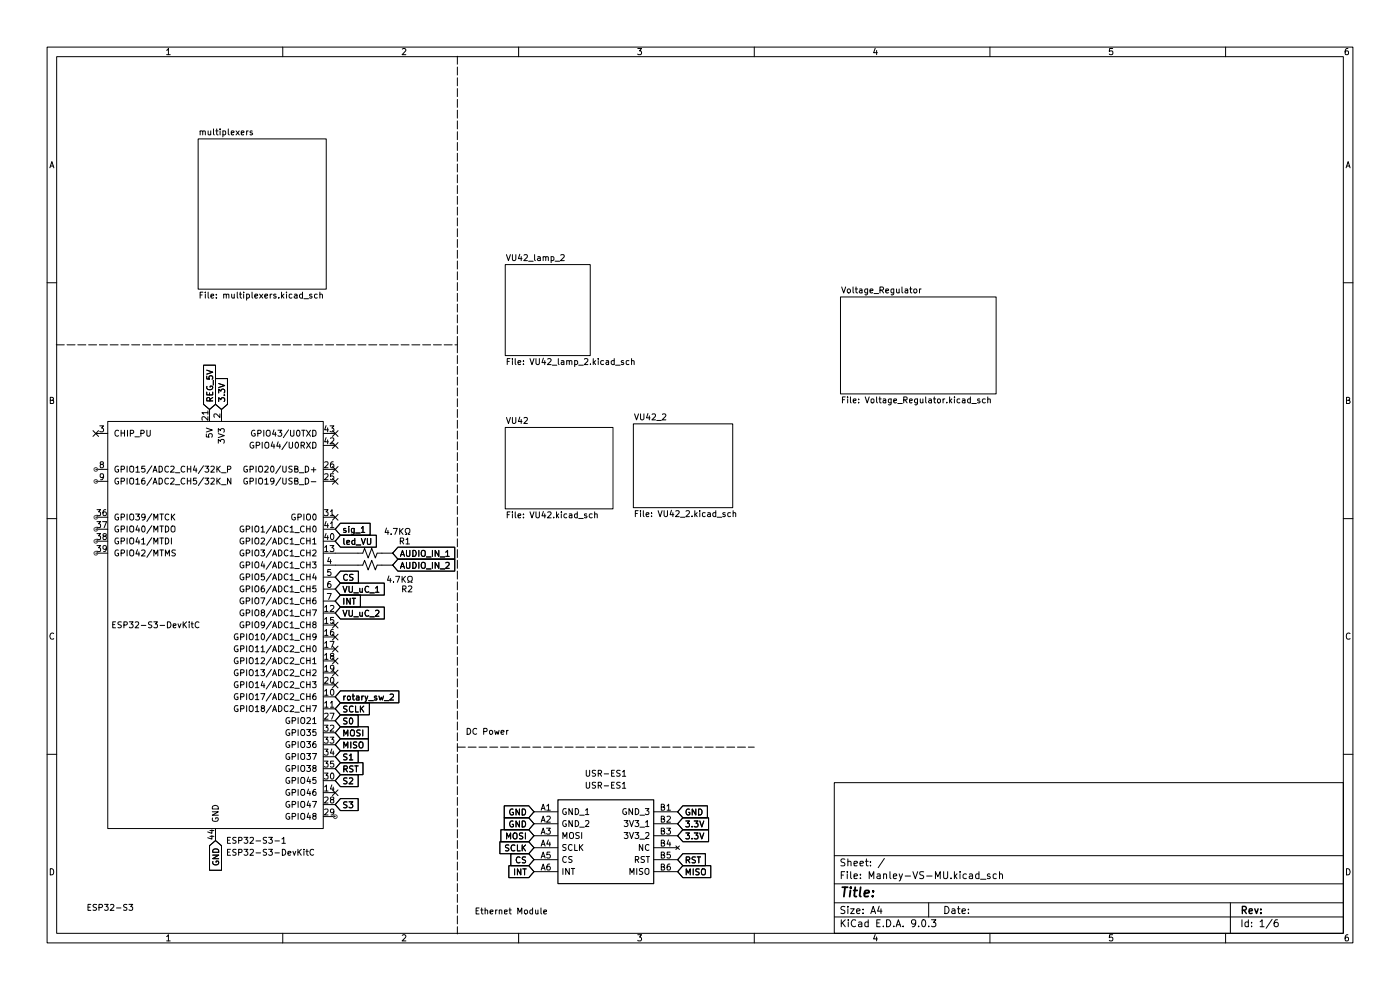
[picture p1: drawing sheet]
(kicad_sch
 (version 20250114)
 (generator "eeschema")
 (generator_version "9.0")
 (paper "A4")
 (lib_symbols
  (symbol "Device:R_Small_US"
   (pin_numbers (hide yes))
   (pin_names
    (offset 0.254) (hide yes)) (exclude_from_sim no) (in_bom yes) (on_board yes)
   (property "Reference" "R" (at 0.762 0.508 0) (effects (font (size 1.27 1.27)) (justify left)))
   (property "Value" "R_Small_US" (at 0.762 -1.016 0) (effects (font (size 1.27 1.27)) (justify left)))
   (property "Footprint" "" (at 0 0 0) (effects (font (size 1.27 1.27)) (hide yes)))
   (property "Datasheet" "~" (at 0 0 0) (effects (font (size 1.27 1.27)) (hide yes)))
   (property "Description" "Resistor, small US symbol" (at 0 0 0) (effects (font (size 1.27 1.27)) (hide yes)))
   (symbol "R_Small_US_1_1"
    (polyline (pts (xy 0 1.524) (xy 1.016 1.143) (xy 0 0.762) (xy -1.016 0.381) (xy 0 0)) (stroke (width 0) (type default)) (fill (type none)))
    (polyline (pts (xy 0 0) (xy 1.016 -0.381) (xy 0 -0.762) (xy -1.016 -1.143) (xy 0 -1.524)) (stroke (width 0) (type default)) (fill (type none)))
    (pin passive line (at 0 2.54 270) (length 1.016) (name "~" (effects (font (size 1.27 1.27)))) (number "1" (effects (font (size 1.27 1.27)))))
    (pin passive line (at 0 -2.54 90) (length 1.016) (name "~" (effects (font (size 1.27 1.27)))) (number "2" (effects (font (size 1.27 1.27))))))
   (embedded_fonts no))
  (symbol "Espressif:ESP32-S3-DevKitC"
   (pin_names
    (offset 1.016)) (exclude_from_sim no) (in_bom yes) (on_board yes)
   (property "Reference" "U" (at -22.86 48.26 0) (effects (font (size 1.27 1.27)) (justify left)))
   (property "Value" "ESP32-S3-DevKitC" (at -22.86 45.72 0) (effects (font (size 1.27 1.27)) (justify left)))
   (property "Footprint" "PCM_Espressif:ESP32-S3-DevKitC" (at 0 -57.15 0) (effects (font (size 1.27 1.27)) (hide yes)))
   (property "Datasheet" "" (at -59.69 -2.54 0) (effects (font (size 1.27 1.27)) (hide yes)))
   (property "Description" "ESP32-S3-DevKitC" (at 0 0 0) (effects (font (size 1.27 1.27)) (hide yes)))
   (symbol "ESP32-S3-DevKitC_0_0"
    (text "ESP32-S3-DevKitC" (at -12.7 0 0) (effects (font (size 1.27 1.27))))
    (pin bidirectional line (at -25.4 15.24 0) (length 2.54) (name "GPIO42/MTMS" (effects (font (size 1.27 1.27)))) (number "39" (effects (font (size 1.27 1.27)))))
    (pin power_in line (at 0 -45.72 90) (length 2.54) (name "GND" (effects (font (size 1.27 1.27)))) (number "44" (effects (font (size 1.27 1.27)))))
    (pin bidirectional line (at 25.4 40.64 180) (length 2.54) (name "GPIO43/U0TXD" (effects (font (size 1.27 1.27)))) (number "43" (effects (font (size 1.27 1.27)))))
    (pin bidirectional line (at 25.4 38.1 180) (length 2.54) (name "GPIO44/U0RXD" (effects (font (size 1.27 1.27)))) (number "42" (effects (font (size 1.27 1.27)))))
    (pin bidirectional line (at 25.4 20.32 180) (length 2.54) (name "GPIO1/ADC1_CH0" (effects (font (size 1.27 1.27)))) (number "41" (effects (font (size 1.27 1.27)))))
    (pin bidirectional line (at 25.4 17.78 180) (length 2.54) (name "GPIO2/ADC1_CH1" (effects (font (size 1.27 1.27)))) (number "40" (effects (font (size 1.27 1.27)))))
    (pin bidirectional line (at 25.4 -10.16 180) (length 2.54) (name "GPIO13/ADC2_CH2" (effects (font (size 1.27 1.27)))) (number "19" (effects (font (size 1.27 1.27)))))
    (pin bidirectional line (at 25.4 -35.56 180) (length 2.54) (name "GPIO46" (effects (font (size 1.27 1.27)))) (number "14" (effects (font (size 1.27 1.27))))))
   (symbol "ESP32-S3-DevKitC_0_1"
    (rectangle (start -22.86 43.18) (end 22.86 -43.18) (stroke (width 0) (type default)) (fill (type background)))
    (pin power_in line (at 1.27 45.72 270) (length 2.54) (name "3V3" (effects (font (size 1.27 1.27)))) (number "2" (effects (font (size 1.27 1.27))))))
   (symbol "ESP32-S3-DevKitC_1_1"
    (pin input line (at -25.4 40.64 0) (length 2.54) (name "CHIP_PU" (effects (font (size 1.27 1.27)))) (number "3" (effects (font (size 1.27 1.27)))))
    (pin bidirectional line (at -25.4 33.02 0) (length 2.54) (name "GPIO15/ADC2_CH4/32K_P" (effects (font (size 1.27 1.27)))) (number "8" (effects (font (size 1.27 1.27)))))
    (pin bidirectional line (at -25.4 30.48 0) (length 2.54) (name "GPIO16/ADC2_CH5/32K_N" (effects (font (size 1.27 1.27)))) (number "9" (effects (font (size 1.27 1.27)))))
    (pin bidirectional line (at -25.4 22.86 0) (length 2.54) (name "GPIO39/MTCK" (effects (font (size 1.27 1.27)))) (number "36" (effects (font (size 1.27 1.27)))))
    (pin bidirectional line (at -25.4 20.32 0) (length 2.54) (name "GPIO40/MTDO" (effects (font (size 1.27 1.27)))) (number "37" (effects (font (size 1.27 1.27)))))
    (pin bidirectional line (at -25.4 17.78 0) (length 2.54) (name "GPIO41/MTDI" (effects (font (size 1.27 1.27)))) (number "38" (effects (font (size 1.27 1.27)))))
    (pin power_in line (at -1.27 45.72 270) (length 2.54) (name "5V" (effects (font (size 1.27 1.27)))) (number "21" (effects (font (size 1.27 1.27)))))
    (pin passive line (at 0 -45.72 90) (length 2.54) (hide yes) (name "GND" (effects (font (size 1.27 1.27)))) (number "22" (effects (font (size 1.27 1.27)))))
    (pin passive line (at 0 -45.72 90) (length 2.54) (hide yes) (name "GND" (effects (font (size 1.27 1.27)))) (number "23" (effects (font (size 1.27 1.27)))))
    (pin passive line (at 0 -45.72 90) (length 2.54) (hide yes) (name "GND" (effects (font (size 1.27 1.27)))) (number "24" (effects (font (size 1.27 1.27)))))
    (pin passive line (at 1.27 45.72 270) (length 2.54) (hide yes) (name "3V3" (effects (font (size 1.27 1.27)))) (number "1" (effects (font (size 1.27 1.27)))))
    (pin bidirectional line (at 25.4 33.02 180) (length 2.54) (name "GPIO20/USB_D+" (effects (font (size 1.27 1.27)))) (number "26" (effects (font (size 1.27 1.27)))))
    (pin bidirectional line (at 25.4 30.48 180) (length 2.54) (name "GPIO19/USB_D-" (effects (font (size 1.27 1.27)))) (number "25" (effects (font (size 1.27 1.27)))))
    (pin bidirectional line (at 25.4 22.86 180) (length 2.54) (name "GPIO0" (effects (font (size 1.27 1.27)))) (number "31" (effects (font (size 1.27 1.27)))))
    (pin bidirectional line (at 25.4 15.24 180) (length 2.54) (name "GPIO3/ADC1_CH2" (effects (font (size 1.27 1.27)))) (number "13" (effects (font (size 1.27 1.27)))))
    (pin bidirectional line (at 25.4 12.7 180) (length 2.54) (name "GPIO4/ADC1_CH3" (effects (font (size 1.27 1.27)))) (number "4" (effects (font (size 1.27 1.27)))))
    (pin bidirectional line (at 25.4 10.16 180) (length 2.54) (name "GPIO5/ADC1_CH4" (effects (font (size 1.27 1.27)))) (number "5" (effects (font (size 1.27 1.27)))))
    (pin bidirectional line (at 25.4 7.62 180) (length 2.54) (name "GPIO6/ADC1_CH5" (effects (font (size 1.27 1.27)))) (number "6" (effects (font (size 1.27 1.27)))))
    (pin bidirectional line (at 25.4 5.08 180) (length 2.54) (name "GPIO7/ADC1_CH6" (effects (font (size 1.27 1.27)))) (number "7" (effects (font (size 1.27 1.27)))))
    (pin bidirectional line (at 25.4 2.54 180) (length 2.54) (name "GPIO8/ADC1_CH7" (effects (font (size 1.27 1.27)))) (number "12" (effects (font (size 1.27 1.27)))))
    (pin bidirectional line (at 25.4 0 180) (length 2.54) (name "GPIO9/ADC1_CH8" (effects (font (size 1.27 1.27)))) (number "15" (effects (font (size 1.27 1.27)))))
    (pin bidirectional line (at 25.4 -2.54 180) (length 2.54) (name "GPIO10/ADC1_CH9" (effects (font (size 1.27 1.27)))) (number "16" (effects (font (size 1.27 1.27)))))
    (pin bidirectional line (at 25.4 -5.08 180) (length 2.54) (name "GPIO11/ADC2_CH0" (effects (font (size 1.27 1.27)))) (number "17" (effects (font (size 1.27 1.27)))))
    (pin bidirectional line (at 25.4 -7.62 180) (length 2.54) (name "GPIO12/ADC2_CH1" (effects (font (size 1.27 1.27)))) (number "18" (effects (font (size 1.27 1.27)))))
    (pin bidirectional line (at 25.4 -12.7 180) (length 2.54) (name "GPIO14/ADC2_CH3" (effects (font (size 1.27 1.27)))) (number "20" (effects (font (size 1.27 1.27)))))
    (pin bidirectional line (at 25.4 -15.24 180) (length 2.54) (name "GPIO17/ADC2_CH6" (effects (font (size 1.27 1.27)))) (number "10" (effects (font (size 1.27 1.27)))))
    (pin bidirectional line (at 25.4 -17.78 180) (length 2.54) (name "GPIO18/ADC2_CH7" (effects (font (size 1.27 1.27)))) (number "11" (effects (font (size 1.27 1.27)))))
    (pin bidirectional line (at 25.4 -20.32 180) (length 2.54) (name "GPIO21" (effects (font (size 1.27 1.27)))) (number "27" (effects (font (size 1.27 1.27)))))
    (pin bidirectional line (at 25.4 -22.86 180) (length 2.54) (name "GPIO35" (effects (font (size 1.27 1.27)))) (number "32" (effects (font (size 1.27 1.27)))))
    (pin bidirectional line (at 25.4 -25.4 180) (length 2.54) (name "GPIO36" (effects (font (size 1.27 1.27)))) (number "33" (effects (font (size 1.27 1.27)))))
    (pin bidirectional line (at 25.4 -27.94 180) (length 2.54) (name "GPIO37" (effects (font (size 1.27 1.27)))) (number "34" (effects (font (size 1.27 1.27)))))
    (pin bidirectional line (at 25.4 -30.48 180) (length 2.54) (name "GPIO38" (effects (font (size 1.27 1.27)))) (number "35" (effects (font (size 1.27 1.27)))))
    (pin bidirectional line (at 25.4 -33.02 180) (length 2.54) (name "GPIO45" (effects (font (size 1.27 1.27)))) (number "30" (effects (font (size 1.27 1.27)))))
    (pin bidirectional line (at 25.4 -38.1 180) (length 2.54) (name "GPIO47" (effects (font (size 1.27 1.27)))) (number "28" (effects (font (size 1.27 1.27)))))
    (pin bidirectional line (at 25.4 -40.64 180) (length 2.54) (name "GPIO48" (effects (font (size 1.27 1.27)))) (number "29" (effects (font (size 1.27 1.27))))))
   (embedded_fonts no))
  (symbol "USR-ES1:USR-ES1" (exclude_from_sim no) (in_bom yes) (on_board yes)
   (property "Reference" "IC" (at 26.67 7.62 0) (effects (font (size 1.27 1.27)) (justify left top)))
   (property "Value" "USR-ES1" (at 26.67 5.08 0) (effects (font (size 1.27 1.27)) (justify left top)))
   (property "Footprint" "USRES1" (at 26.67 -94.92 0) (effects (font (size 1.27 1.27)) (justify left top) (hide yes)))
   (property "Datasheet" "https://www.aliexpress.com/item/Free-Shipping-USR-ES1-W5500-Chip-New-SPI-to-LAN-Ethernet-Converter-TCP-IP-Mod/32714438223.html?spm=a2g0s.9042311.0.0.27424c4dBBEz2G" (at 26.67 -194.92 0) (effects (font (size 1.27 1.27)) (justify left top) (hide yes)))
   (property "Description" "USR-ES1 W5500 Chip New SPI to LAN/ Ethernet Converter TCP/IP Mod" (at 0 0 0) (effects (font (size 1.27 1.27)) (hide yes)))
   (property "Height" "3" (at 26.67 -394.92 0) (effects (font (size 1.27 1.27)) (justify left top) (hide yes)))
   (property "Manufacturer_Name" "Smart Electronics" (at 26.67 -494.92 0) (effects (font (size 1.27 1.27)) (justify left top) (hide yes)))
   (property "Manufacturer_Part_Number" "USR-ES1" (at 26.67 -594.92 0) (effects (font (size 1.27 1.27)) (justify left top) (hide yes)))
   (property "Mouser Part Number" "" (at 26.67 -694.92 0) (effects (font (size 1.27 1.27)) (justify left top) (hide yes)))
   (property "Mouser Price/Stock" "" (at 26.67 -794.92 0) (effects (font (size 1.27 1.27)) (justify left top) (hide yes)))
   (property "Arrow Part Number" "" (at 26.67 -894.92 0) (effects (font (size 1.27 1.27)) (justify left top) (hide yes)))
   (property "Arrow Price/Stock" "" (at 26.67 -994.92 0) (effects (font (size 1.27 1.27)) (justify left top) (hide yes)))
   (symbol "USR-ES1_1_1"
    (rectangle (start 5.08 2.54) (end 25.4 -15.24) (stroke (width 0.254) (type default)) (fill (type background)))
    (pin passive line (at 0 0 0) (length 5.08) (name "GND_1" (effects (font (size 1.27 1.27)))) (number "A1" (effects (font (size 1.27 1.27)))))
    (pin passive line (at 0 -2.54 0) (length 5.08) (name "GND_2" (effects (font (size 1.27 1.27)))) (number "A2" (effects (font (size 1.27 1.27)))))
    (pin passive line (at 0 -5.08 0) (length 5.08) (name "MOSI" (effects (font (size 1.27 1.27)))) (number "A3" (effects (font (size 1.27 1.27)))))
    (pin passive line (at 0 -7.62 0) (length 5.08) (name "SCLK" (effects (font (size 1.27 1.27)))) (number "A4" (effects (font (size 1.27 1.27)))))
    (pin passive line (at 0 -10.16 0) (length 5.08) (name "CS" (effects (font (size 1.27 1.27)))) (number "A5" (effects (font (size 1.27 1.27)))))
    (pin passive line (at 0 -12.7 0) (length 5.08) (name "INT" (effects (font (size 1.27 1.27)))) (number "A6" (effects (font (size 1.27 1.27)))))
    (pin passive line (at 30.48 0 180) (length 5.08) (name "GND_3" (effects (font (size 1.27 1.27)))) (number "B1" (effects (font (size 1.27 1.27)))))
    (pin passive line (at 30.48 -2.54 180) (length 5.08) (name "3V3_1" (effects (font (size 1.27 1.27)))) (number "B2" (effects (font (size 1.27 1.27)))))
    (pin passive line (at 30.48 -5.08 180) (length 5.08) (name "3V3_2" (effects (font (size 1.27 1.27)))) (number "B3" (effects (font (size 1.27 1.27)))))
    (pin no_connect line (at 30.48 -7.62 180) (length 5.08) (name "NC" (effects (font (size 1.27 1.27)))) (number "B4" (effects (font (size 1.27 1.27)))))
    (pin passive line (at 30.48 -10.16 180) (length 5.08) (name "RST" (effects (font (size 1.27 1.27)))) (number "B5" (effects (font (size 1.27 1.27)))))
    (pin passive line (at 30.48 -12.7 180) (length 5.08) (name "MISO" (effects (font (size 1.27 1.27)))) (number "B6" (effects (font (size 1.27 1.27))))))
   (embedded_fonts no)))
 (text "Ethernet Module"
  (exclude_from_sim no)
  (at 108.458 193.548 0)
  (effects (font (size 1.27 1.27))))
 (text "DC Power"
  (exclude_from_sim no)
  (at 103.378 155.448 0)
  (effects (font (size 1.27 1.27))))
 (text "ESP32-S3"
  (exclude_from_sim no)
  (at 23.368 192.786 0)
  (effects (font (size 1.27 1.27))))
 (no_connect
  (at 71.12 140.208))
 (no_connect
  (at 71.12 135.128))
 (no_connect
  (at 20.32 91.948))
 (no_connect
  (at 71.12 137.668))
 (no_connect
  (at 71.12 145.288))
 (no_connect
  (at 71.12 168.148))
 (no_connect
  (at 71.12 142.748))
 (no_connect
  (at 71.12 91.948))
 (no_connect
  (at 71.12 102.108))
 (no_connect
  (at 71.12 99.568))
 (no_connect
  (at 71.12 109.728))
 (no_connect
  (at 71.12 94.488))
 (no_connect
  (at 71.12 132.588))
 (wire
  (pts (xy 71.12 119.888) (xy 75.946 119.888))
  (stroke (width 0) (type default)))
 (wire
  (pts (xy 81.026 119.888) (xy 83.312 119.888))
  (stroke (width 0) (type default)))
 (polyline
  (pts (xy 97.028 158.496) (xy 160.02 158.496))
  (stroke (width 0) (type dash)))
 (polyline
  (pts (xy 97.028 11.938) (xy 97.028 73.152))
  (stroke (width 0) (type dash)))
 (polyline
  (pts (xy 97.028 73.152) (xy 97.028 198.12))
  (stroke (width 0) (type dash)))
 (wire
  (pts (xy 71.12 117.348) (xy 75.946 117.348))
  (stroke (width 0) (type default)))
 (wire
  (pts (xy 81.026 117.348) (xy 83.312 117.348))
  (stroke (width 0) (type default)))
 (polyline
  (pts (xy 11.938 73.152) (xy 97.028 73.152))
  (stroke (width 0) (type dash)))
 (global_label "RST"
  (shape input)
  (at 71.12 163.068 0)
  (fields_autoplaced yes)
  (effects (font (size 1.27 1.27)) (justify left))
  (property "Intersheetrefs" "${INTERSHEET_REFS}" (at 77.5523 163.068 0) (effects (font (size 1.27 1.27)) (justify left) (hide yes))))
 (global_label "MISO"
  (shape input)
  (at 71.12 157.988 0)
  (fields_autoplaced yes)
  (effects (font (size 1.27 1.27)) (justify left))
  (property "Intersheetrefs" "${INTERSHEET_REFS}" (at 78.7014 157.988 0) (effects (font (size 1.27 1.27)) (justify left) (hide yes))))
 (global_label "S1"
  (shape input)
  (at 71.12 160.528 0)
  (fields_autoplaced yes)
  (effects (font (size 1.27 1.27)) (justify left))
  (property "Intersheetrefs" "${INTERSHEET_REFS}" (at 76.5242 160.528 0) (effects (font (size 1.27 1.27)) (justify left) (hide yes))))
 (global_label "GND"
  (shape input)
  (at 45.72 178.308 270)
  (fields_autoplaced yes)
  (effects (font (size 1.27 1.27)) (justify right))
  (property "Intersheetrefs" "${INTERSHEET_REFS}" (at 45.72 185.1637 90) (effects (font (size 1.27 1.27)) (justify right) (hide yes))))
 (global_label "VU_uC_2"
  (shape input)
  (at 71.12 130.048 0)
  (fields_autoplaced yes)
  (effects (font (size 1.27 1.27)) (justify left))
  (property "Intersheetrefs" "${INTERSHEET_REFS}" (at 82.088 130.048 0) (effects (font (size 1.27 1.27)) (justify left) (hide yes))))
 (global_label "SCLK"
  (shape input)
  (at 71.12 150.368 0)
  (fields_autoplaced yes)
  (effects (font (size 1.27 1.27)) (justify left))
  (property "Intersheetrefs" "${INTERSHEET_REFS}" (at 78.8828 150.368 0) (effects (font (size 1.27 1.27)) (justify left) (hide yes))))
 (global_label "S3"
  (shape input)
  (at 71.12 170.688 0)
  (fields_autoplaced yes)
  (effects (font (size 1.27 1.27)) (justify left))
  (property "Intersheetrefs" "${INTERSHEET_REFS}" (at 75.87 170.688 0) (effects (font (size 1.27 1.27)) (justify left) (hide yes))))
 (global_label "CS"
  (shape input)
  (at 71.12 122.428 0)
  (fields_autoplaced yes)
  (effects (font (size 1.27 1.27)) (justify left))
  (property "Intersheetrefs" "${INTERSHEET_REFS}" (at 76.5847 122.428 0) (effects (font (size 1.27 1.27)) (justify left) (hide yes))))
 (global_label "MISO"
  (shape input)
  (at 143.764 184.912 0)
  (fields_autoplaced yes)
  (effects (font (size 1.27 1.27)) (justify left))
  (property "Intersheetrefs" "${INTERSHEET_REFS}" (at 151.3454 184.912 0) (effects (font (size 1.27 1.27)) (justify left) (hide yes))))
 (global_label "GND"
  (shape input)
  (at 143.764 172.212 0)
  (fields_autoplaced yes)
  (effects (font (size 1.27 1.27)) (justify left))
  (property "Intersheetrefs" "${INTERSHEET_REFS}" (at 150.6197 172.212 0) (effects (font (size 1.27 1.27)) (justify left) (hide yes))))
 (global_label "INT"
  (shape input)
  (at 71.12 127.508 0)
  (fields_autoplaced yes)
  (effects (font (size 1.27 1.27)) (justify left))
  (property "Intersheetrefs" "${INTERSHEET_REFS}" (at 77.0081 127.508 0) (effects (font (size 1.27 1.27)) (justify left) (hide yes))))
 (global_label "GND"
  (shape input)
  (at 113.284 172.212 180)
  (fields_autoplaced yes)
  (effects (font (size 1.27 1.27)) (justify right))
  (property "Intersheetrefs" "${INTERSHEET_REFS}" (at 106.4283 172.212 0) (effects (font (size 1.27 1.27)) (justify right) (hide yes))))
 (global_label "sig_1"
  (shape input)
  (at 71.12 112.268 0)
  (fields_autoplaced yes)
  (effects (font (size 1.27 1.27)) (justify left))
  (property "Intersheetrefs" "${INTERSHEET_REFS}" (at 79.0642 112.268 0) (effects (font (size 1.27 1.27)) (justify left) (hide yes))))
 (global_label "SCLK"
  (shape input)
  (at 113.284 179.832 180)
  (fields_autoplaced yes)
  (effects (font (size 1.27 1.27)) (justify right))
  (property "Intersheetrefs" "${INTERSHEET_REFS}" (at 105.5212 179.832 0) (effects (font (size 1.27 1.27)) (justify right) (hide yes))))
 (global_label "3.3V"
  (shape input)
  (at 46.99 86.868 90)
  (fields_autoplaced yes)
  (effects (font (size 1.27 1.27)) (justify left))
  (property "Intersheetrefs" "${INTERSHEET_REFS}" (at 46.99 79.7704 90) (effects (font (size 1.27 1.27)) (justify left) (hide yes))))
 (global_label "AUDIO_IN_2"
  (shape input)
  (at 83.312 119.888 0)
  (fields_autoplaced yes)
  (effects (font (size 1.27 1.27)) (justify left))
  (property "Intersheetrefs" "${INTERSHEET_REFS}" (at 97.0016 119.888 0) (effects (font (size 1.27 1.27)) (justify left) (hide yes))))
 (global_label "MOSI"
  (shape input)
  (at 113.284 177.292 180)
  (fields_autoplaced yes)
  (effects (font (size 1.27 1.27)) (justify right))
  (property "Intersheetrefs" "${INTERSHEET_REFS}" (at 105.7026 177.292 0) (effects (font (size 1.27 1.27)) (justify right) (hide yes))))
 (global_label "3.3V"
  (shape input)
  (at 143.764 174.752 0)
  (fields_autoplaced yes)
  (effects (font (size 1.27 1.27)) (justify left))
  (property "Intersheetrefs" "${INTERSHEET_REFS}" (at 150.8616 174.752 0) (effects (font (size 1.27 1.27)) (justify left) (hide yes))))
 (global_label "S0"
  (shape input)
  (at 71.12 152.908 0)
  (fields_autoplaced yes)
  (effects (font (size 1.27 1.27)) (justify left))
  (property "Intersheetrefs" "${INTERSHEET_REFS}" (at 76.5242 152.908 0) (effects (font (size 1.27 1.27)) (justify left) (hide yes))))
 (global_label "GND"
  (shape input)
  (at 113.284 174.752 180)
  (fields_autoplaced yes)
  (effects (font (size 1.27 1.27)) (justify right))
  (property "Intersheetrefs" "${INTERSHEET_REFS}" (at 106.4283 174.752 0) (effects (font (size 1.27 1.27)) (justify right) (hide yes))))
 (global_label "3.3V"
  (shape input)
  (at 143.764 177.292 0)
  (fields_autoplaced yes)
  (effects (font (size 1.27 1.27)) (justify left))
  (property "Intersheetrefs" "${INTERSHEET_REFS}" (at 150.8616 177.292 0) (effects (font (size 1.27 1.27)) (justify left) (hide yes))))
 (global_label "AUDIO_IN_1"
  (shape input)
  (at 83.312 117.348 0)
  (fields_autoplaced yes)
  (effects (font (size 1.27 1.27)) (justify left))
  (property "Intersheetrefs" "${INTERSHEET_REFS}" (at 97.0016 117.348 0) (effects (font (size 1.27 1.27)) (justify left) (hide yes))))
 (global_label "led_VU"
  (shape input)
  (at 71.12 114.808 0)
  (fields_autoplaced yes)
  (effects (font (size 1.27 1.27)) (justify left))
  (property "Intersheetrefs" "${INTERSHEET_REFS}" (at 80.3947 114.808 0) (effects (font (size 1.27 1.27)) (justify left) (hide yes))))
 (global_label "S2"
  (shape input)
  (at 71.12 165.608 0)
  (fields_autoplaced yes)
  (effects (font (size 1.27 1.27)) (justify left))
  (property "Intersheetrefs" "${INTERSHEET_REFS}" (at 75.87 165.608 0) (effects (font (size 1.27 1.27)) (justify left) (hide yes))))
 (global_label "INT"
  (shape input)
  (at 113.284 184.912 180)
  (fields_autoplaced yes)
  (effects (font (size 1.27 1.27)) (justify right))
  (property "Intersheetrefs" "${INTERSHEET_REFS}" (at 107.3959 184.912 0) (effects (font (size 1.27 1.27)) (justify right) (hide yes))))
 (global_label "CS"
  (shape input)
  (at 113.284 182.372 180)
  (fields_autoplaced yes)
  (effects (font (size 1.27 1.27)) (justify right))
  (property "Intersheetrefs" "${INTERSHEET_REFS}" (at 107.8193 182.372 0) (effects (font (size 1.27 1.27)) (justify right) (hide yes))))
 (global_label "VU_uC_1"
  (shape input)
  (at 71.12 124.968 0)
  (fields_autoplaced yes)
  (effects (font (size 1.27 1.27)) (justify left))
  (property "Intersheetrefs" "${INTERSHEET_REFS}" (at 82.088 124.968 0) (effects (font (size 1.27 1.27)) (justify left) (hide yes))))
 (global_label "rotary_sw_2"
  (shape input)
  (at 71.12 147.828 0)
  (fields_autoplaced yes)
  (effects (font (size 1.27 1.27)) (justify left))
  (property "Intersheetrefs" "${INTERSHEET_REFS}" (at 85.1722 147.828 0) (effects (font (size 1.27 1.27)) (justify left) (hide yes))))
 (global_label "MOSI"
  (shape input)
  (at 71.12 155.448 0)
  (fields_autoplaced yes)
  (effects (font (size 1.27 1.27)) (justify left))
  (property "Intersheetrefs" "${INTERSHEET_REFS}" (at 78.7014 155.448 0) (effects (font (size 1.27 1.27)) (justify left) (hide yes))))
 (global_label "RST"
  (shape input)
  (at 143.764 182.372 0)
  (fields_autoplaced yes)
  (effects (font (size 1.27 1.27)) (justify left))
  (property "Intersheetrefs" "${INTERSHEET_REFS}" (at 150.1963 182.372 0) (effects (font (size 1.27 1.27)) (justify left) (hide yes))))
 (global_label "REG_5V"
  (shape input)
  (at 44.45 86.868 90)
  (fields_autoplaced yes)
  (effects (font (size 1.27 1.27)) (justify left))
  (property "Intersheetrefs" "${INTERSHEET_REFS}" (at 44.45 77.291 90) (effects (font (size 1.27 1.27)) (justify left) (hide yes))))
 (symbol
  (lib_id "Device:R_Small_US")
  (at 78.486 119.888 270)
  (unit 1)
  (exclude_from_sim no)
  (in_bom yes)
  (on_board yes)
  (dnp no)
  (property "Reference" "R2" (at 86.36 124.968 90) (effects (font (size 1.27 1.27))))
  (property "Value" "4.7KΩ" (at 84.836 122.936 90) (effects (font (size 1.27 1.27))))
  (property "Footprint" "Resistor_SMD:R_0402_1005Metric" (at 78.486 119.888 0) (effects (font (size 1.27 1.27)) (hide yes)))
  (property "Datasheet" "~" (at 78.486 119.888 0) (effects (font (size 1.27 1.27)) (hide yes)))
  (property "Description" "Resistor, small US symbol" (at 78.486 119.888 0) (effects (font (size 1.27 1.27)) (hide yes)))
  (property "LCSC Part Number" "C25900" (at 78.486 119.888 0) (effects (font (size 1.27 1.27)) (hide yes)))
  (pin "1")
  (pin "2"))
 (symbol
  (lib_id "USR-ES1:USR-ES1")
  (at 113.284 172.212 0)
  (unit 1)
  (exclude_from_sim no)
  (in_bom yes)
  (on_board yes)
  (dnp no)
  (fields_autoplaced yes)
  (property "Reference" "USR-ES1" (at 128.524 164.084 0) (effects (font (size 1.27 1.27))))
  (property "Value" "USR-ES1" (at 128.524 166.624 0) (effects (font (size 1.27 1.27))))
  (property "Footprint" "RF:USRES1" (at 139.954 267.132 0) (effects (font (size 1.27 1.27)) (justify left top) (hide yes)))
  (property "Datasheet" "https://www.aliexpress.com/item/Free-Shipping-USR-ES1-W5500-Chip-New-SPI-to-LAN-Ethernet-Converter-TCP-IP-Mod/32714438223.html?spm=a2g0s.9042311.0.0.27424c4dBBEz2G" (at 139.954 367.132 0) (effects (font (size 1.27 1.27)) (justify left top) (hide yes)))
  (property "Description" "USR-ES1 W5500 Chip New SPI to LAN/ Ethernet Converter TCP/IP Mod" (at 113.284 172.212 0) (effects (font (size 1.27 1.27)) (hide yes)))
  (property "Height" "3" (at 139.954 567.132 0) (effects (font (size 1.27 1.27)) (justify left top) (hide yes)))
  (property "Manufacturer_Name" "Smart Electronics" (at 139.954 667.132 0) (effects (font (size 1.27 1.27)) (justify left top) (hide yes)))
  (property "Manufacturer_Part_Number" "USR-ES1" (at 139.954 767.132 0) (effects (font (size 1.27 1.27)) (justify left top) (hide yes)))
  (property "Mouser Part Number" "" (at 139.954 867.132 0) (effects (font (size 1.27 1.27)) (justify left top) (hide yes)))
  (property "Mouser Price/Stock" "" (at 139.954 967.132 0) (effects (font (size 1.27 1.27)) (justify left top) (hide yes)))
  (property "Arrow Part Number" "" (at 139.954 1067.132 0) (effects (font (size 1.27 1.27)) (justify left top) (hide yes)))
  (property "Arrow Price/Stock" "" (at 139.954 1167.132 0) (effects (font (size 1.27 1.27)) (justify left top) (hide yes)))
  (pin "B6")
  (pin "A6")
  (pin "B4")
  (pin "B5")
  (pin "A4")
  (pin "A2")
  (pin "A1")
  (pin "A5")
  (pin "B2")
  (pin "A3")
  (pin "B3")
  (pin "B1"))
 (symbol
  (lib_id "Espressif:ESP32-S3-DevKitC")
  (at 45.72 132.588 0)
  (unit 1)
  (exclude_from_sim no)
  (in_bom yes)
  (on_board yes)
  (dnp no)
  (fields_autoplaced yes)
  (property "Reference" "ESP32-S3-1" (at 47.8633 178.308 0) (effects (font (size 1.27 1.27)) (justify left)))
  (property "Value" "ESP32-S3-DevKitC" (at 47.8633 180.848 0) (effects (font (size 1.27 1.27)) (justify left)))
  (property "Footprint" "Espressif:ESP32-S3-DEVKITC-1-N8R2-2" (at 45.72 189.738 0) (effects (font (size 1.27 1.27)) (hide yes)))
  (property "Datasheet" "" (at -13.97 135.128 0) (effects (font (size 1.27 1.27)) (hide yes)))
  (property "Description" "ESP32-S3-DevKitC" (at 45.72 132.588 0) (effects (font (size 1.27 1.27)) (hide yes)))
  (property "MANUFACTURER" "Espressif" (at 45.72 132.588 0) (effects (font (size 1.27 1.27)) (hide yes)))
  (property "PARTREV" "V1" (at 45.72 132.588 0) (effects (font (size 1.27 1.27)) (hide yes)))
  (property "STANDARD" "Manufacturer Recommendations" (at 45.72 132.588 0) (effects (font (size 1.27 1.27)) (hide yes)))
  (pin "39")
  (pin "44")
  (pin "43")
  (pin "42")
  (pin "41")
  (pin "40")
  (pin "19")
  (pin "14")
  (pin "2")
  (pin "3")
  (pin "8")
  (pin "9")
  (pin "36")
  (pin "37")
  (pin "38")
  (pin "21")
  (pin "22")
  (pin "23")
  (pin "24")
  (pin "1")
  (pin "26")
  (pin "25")
  (pin "31")
  (pin "13")
  (pin "4")
  (pin "5")
  (pin "6")
  (pin "7")
  (pin "12")
  (pin "15")
  (pin "16")
  (pin "17")
  (pin "18")
  (pin "20")
  (pin "10")
  (pin "11")
  (pin "27")
  (pin "32")
  (pin "33")
  (pin "34")
  (pin "35")
  (pin "30")
  (pin "28")
  (pin "29"))
 (symbol
  (lib_id "Device:R_Small_US")
  (at 78.486 117.348 270)
  (unit 1)
  (exclude_from_sim no)
  (in_bom yes)
  (on_board yes)
  (dnp no)
  (property "Reference" "R1" (at 85.852 114.808 90) (effects (font (size 1.27 1.27))))
  (property "Value" "4.7KΩ" (at 84.328 112.776 90) (effects (font (size 1.27 1.27))))
  (property "Footprint" "Resistor_SMD:R_0402_1005Metric" (at 78.486 117.348 0) (effects (font (size 1.27 1.27)) (hide yes)))
  (property "Datasheet" "~" (at 78.486 117.348 0) (effects (font (size 1.27 1.27)) (hide yes)))
  (property "Description" "Resistor, small US symbol" (at 78.486 117.348 0) (effects (font (size 1.27 1.27)) (hide yes)))
  (property "LCSC Part Number" "C25900" (at 78.486 117.348 0) (effects (font (size 1.27 1.27)) (hide yes)))
  (pin "1")
  (pin "2"))
 (sheet
  (at 178.308 62.992)
  (size 33.02 20.574)
  (exclude_from_sim no)
  (in_bom yes)
  (on_board yes)
  (dnp no)
  (fields_autoplaced yes)
  (stroke (width 0.1524) (type solid))
  (fill (color 0 0 0 0.0000))
  (property "Sheetname" "Voltage_Regulator" (at 178.308 62.2804 0) (effects (font (size 1.27 1.27)) (justify left bottom)))
  (property "Sheetfile" "Voltage_Regulator.kicad_sch" (at 178.308 84.1506 0) (effects (font (size 1.27 1.27)) (justify left top))))
 (sheet
  (at 107.188 90.678)
  (size 22.86 17.272)
  (exclude_from_sim no)
  (in_bom yes)
  (on_board yes)
  (dnp no)
  (fields_autoplaced yes)
  (stroke (width 0.1524) (type solid))
  (fill (color 0 0 0 0.0000))
  (property "Sheetname" "VU42" (at 107.188 89.9664 0) (effects (font (size 1.27 1.27)) (justify left bottom)))
  (property "Sheetfile" "VU42.kicad_sch" (at 107.188 108.5346 0) (effects (font (size 1.27 1.27)) (justify left top))))
 (sheet
  (at 42.037 29.464)
  (size 27.178 31.877)
  (exclude_from_sim no)
  (in_bom yes)
  (on_board yes)
  (dnp no)
  (fields_autoplaced yes)
  (stroke (width 0.1524) (type solid))
  (fill (color 0 0 0 0.0000))
  (property "Sheetname" "multiplexers" (at 42.037 28.7524 0) (effects (font (size 1.27 1.27)) (justify left bottom)))
  (property "Sheetfile" "multiplexers.kicad_sch" (at 42.037 61.9256 0) (effects (font (size 1.27 1.27)) (justify left top))))
 (sheet
  (at 134.366 89.916)
  (size 21.082 17.78)
  (exclude_from_sim no)
  (in_bom yes)
  (on_board yes)
  (dnp no)
  (fields_autoplaced yes)
  (stroke (width 0.1524) (type solid))
  (fill (color 0 0 0 0.0000))
  (property "Sheetname" "VU42_2" (at 134.366 89.2044 0) (effects (font (size 1.27 1.27)) (justify left bottom)))
  (property "Sheetfile" "VU42_2.kicad_sch" (at 134.366 108.2806 0) (effects (font (size 1.27 1.27)) (justify left top))))
 (sheet
  (at 107.188 56.134)
  (size 18.034 19.304)
  (exclude_from_sim no)
  (in_bom yes)
  (on_board yes)
  (dnp no)
  (fields_autoplaced yes)
  (stroke (width 0.1524) (type solid))
  (fill (color 0 0 0 0.0000))
  (property "Sheetname" "VU42_lamp_2" (at 107.188 55.4224 0) (effects (font (size 1.27 1.27)) (justify left bottom)))
  (property "Sheetfile" "VU42_lamp_2.kicad_sch" (at 107.188 76.0226 0) (effects (font (size 1.27 1.27)) (justify left top))))
 (sheet_instances
  (path ""
   (page "1")))
 (embedded_fonts no))
